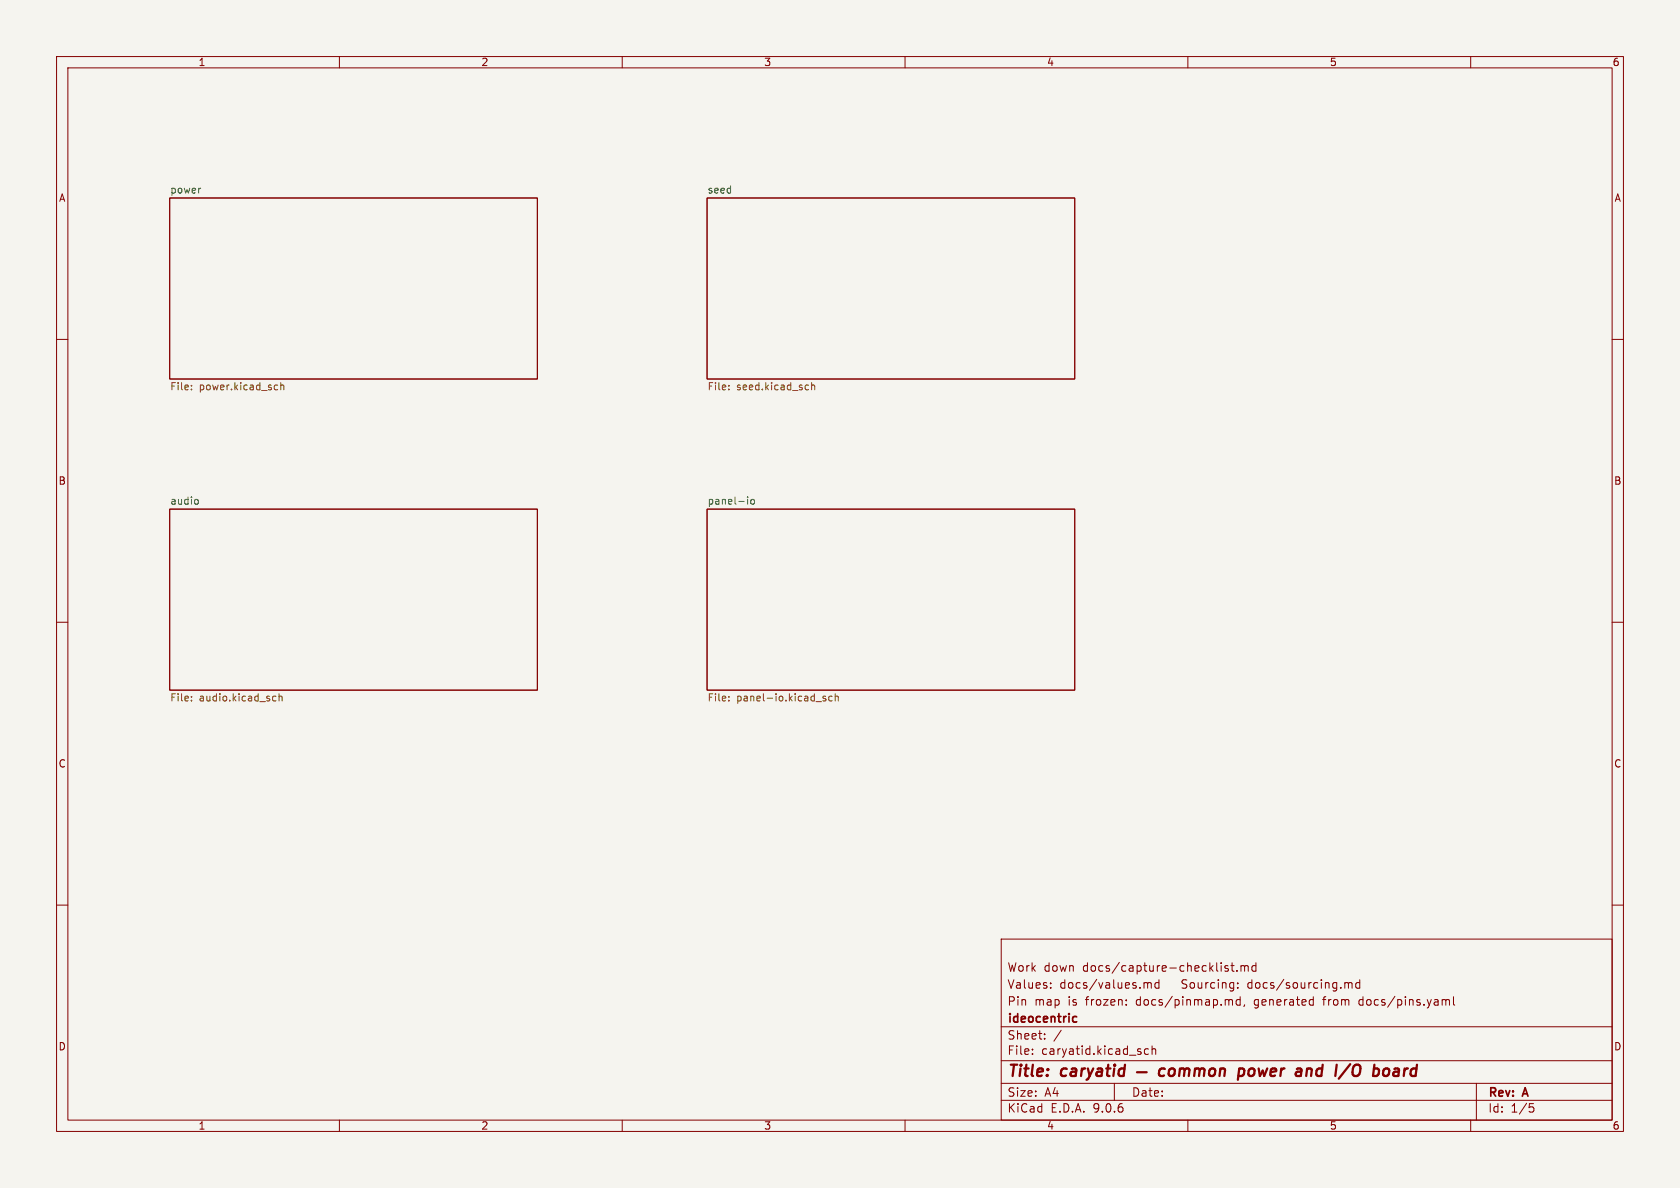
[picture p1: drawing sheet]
<svg xmlns="http://www.w3.org/2000/svg" width="297mm" height="210mm" viewBox="0 0 297 210" stroke-linecap="round" stroke-linejoin="round" font-family="sans-serif">
<path d="M0 0h297v210h-297z" fill="#f5f4ef" stroke="#f5f4ef" stroke-width=".18"/>
<g fill="none" stroke="#840000" stroke-width=".18">
<path d="M10 10h277v190h-277zM12 12h273v186h-273zM60 10v2M110 10v2M160 10v2M210 10v2M260 10v2M30 35h65v32h-65zM125 35h65v32h-65zM10 60h2M285 60h2M30 90h65v32h-65z"/>
<path d="M125 90h65v32h-65zM10 110h2M285 110h2M10 160h2M177 166h108v32h-108zM185.7 174.6v.1M185.7 173.8v.1M199.1 177.6v.1M199.1 176.8v.1M202.3 173.8l.4-.1 .2 .2M202.9 173.9l.2-.2 .4 .1v.9M202.9 173.9v.8"/>
<path d="M204.9 173.8l-.4-.1-.3 .3v.4l.1 .2h.6M204.9 173.2v1.5M217.1 170.8l-.4-.1-.2 .2 .1 .2 .5 .2v.3h-.6M217.5 176.7l.3 .1 .1 .1v.8M217.6 170.7h.6M217.8 170.2v1.3l.4 .2M218.7 171.6v.1M218.8 174.6v.1M218.8 173.8v.1M219.2 176.8l-.4-.1-.3 .3v.4l.2 .2h.5M219.2 176.2v1.5M219.4 170.8l.4-.1 .2 .2"/>
<path d="M219.4 170.7v1M220 170.9v.8M220 170.9l.2-.2 .4 .1 .1 .9M220 177.6l-.1 .3M222 170.8l-.4-.1-.3 .3v.4l.2 .2h.5M222 170.2v1.5M232 176.7l.2 .1M232.2 176.2v1.5M232.2 177.6l-.2 .1M238 173.7h.2l.2 .2M238.4 173.9l.2-.2 .4 .1v.9M238.4 173.9v.8"/>
<path d="M240.3 176.8v.8M240.4 173.8l-.4-.1-.3 .3v.4l.1 .2h.6M240.4 173.2v1.5M255.2 176.7h.2l.2 .2M255.6 176.9l.2-.2 .4 .1v.9M255.6 176.9v.8M257 176.2v1.3l.2 .2M285 160h2M60 198v2M110 198v2M160 198v2M177 194.5h108"/>
<path d="M177 191.5h108M177 187.5h108M177 181.5h108M182.5 186.3v.1M182.5 185.5v.1M184.7 183.6v.1M184.7 182.8v.1M187.6 182.1l-1.3 2M197 191.5v3M203 185.5l-.4-.1-.3 .3v.4l.2 .2h.5M203.7 185.5l.2-.1 .3 .1 .1 .9M203.7 184.9v1.5"/>
<path d="M210 198v2M260 198v2M261 191.5v6.5M270.4 195.1h.7M270.5 195.7h.4l.3 .3-.2 .5-.5 .1"/>
</g>
<g fill="none" stroke="#840000" stroke-width=".4">
<path d="M201 189.5h1.7M205.9 189a.66 .66 0 0 0-1 .3v.5l.1 .3 .2 .1 .6-.1M206.8 189.1a.52 .52 0 0 1 .5-.2 .52 .52 0 0 1 .4 .4l-.1 .5a.55 .55 0 0 1-.5 .4 .55 .55 0 0 1-.5-.4zM208.6 189.1a.49 .49 0 0 1 .8 .1M208.6 188.9l-.2 1.3M209.4 189.2a.5 .5 0 0 1 .8-.2v1.2M209.4 189.2l-.1 1M211.3 189.1a.49 .49 0 0 1 .8 .1M211.3 188.9l-.2 1.3M212.1 189.2a.5 .5 0 0 1 .8-.2l-.1 1.2M212.1 189.2l-.1 1M213.9 189.1a.52 .52 0 0 1 .5-.2 .52 .52 0 0 1 .4 .4v.5a.55 .55 0 0 1-.5 .4 .55 .55 0 0 1-.6-.4z"/>
<path d="M215.7 189.1a.49 .49 0 0 1 .9 .1l-.2 1M215.8 188.9l-.2 1.3M219.1 189l.2-.1 .5 .1 .2 .3-.1 .5a.66 .66 0 0 1-1 .3M219.1 188.9l-.3 2M231.1 188.9l-.2 1.3M231.7 188.9l-.6 .2M238.7 188.1l-2 2.6M239.5 188.3a1.48 1.48 0 0 0-.2 1.8l.2 .1M244.8 189a.5 .5 0 0 1 .8 .3l-.1 .5a.62 .62 0 0 1-.7 .4M247.1 188.9l-.6 .1M247.1 189.4h-.5a.4 .4 0 0 0-.3 .4 .4 .4 0 0 0 .2 .4h.5"/>
</g>
<path d="M189.8 179.8h.5M189.8 180.6h.5" fill="none" stroke="#840000" stroke-width=".3"/>
<path d="M35.4 33.3h.1M34.8 88.3l.3 .2v.4l-.3 .2M132.2 87.9v.1M132.2 88.3v.8M132.8 88.3h.3l.3 .2v.4l-.3 .2h-.3l-.1-.2z" fill="none" stroke="#006464" stroke-width=".18"/>
<g fill="none" stroke="#725600" stroke-width=".18">
<path d="M33.8 68.8v.1M33.8 68.1v.1M48.7 68.1h.4M49.1 68.8l-.4 .1M49.6 68.2l.2-.1h.3l.1 .8M49.6 67.6v1.3M128.8 68.8v.1M128.8 68.1v.1M142.8 68.1h.1M142.9 68.8l-.1 .1M143.5 68.2l.2-.1h.3v.8M143.5 67.6v1.3"/>
<path d="M33.8 123.1v.1M33.8 123.8v.1M48.3 123.8h.5M48.3 123.1h.5M49.3 123.2l.2-.1h.3l.1 .8M49.3 122.6v1.3M128.8 123.1v.1M128.8 123.8v.1M146 123.1h-.3l-.2 .1v.2l.5 .1v.3h-.5M147.1 123.1h-.3l-.3 .2 .1 .5h.5M147.7 123.2l.1-.1h.3l.1 .8M147.7 122.6v1.3"/>
</g>
<g font-size="2.8" fill="#840000">
<text x="178" y="190.9">Title:</text>
<text x="187.7" y="190.9">caryatid</text>
<text x="221.4" y="190.9">power</text>
<text x="232.4" y="190.9">and</text>
<text x="240.1" y="190.9">I/O</text>
<text x="247.6" y="190.9">board</text>
</g>
<g font-size="2.1" fill="#840000">
<text x="178" y="172">Work</text>
<text x="184.5" y="172">down</text>
<text x="191.5" y="172">docs/capture-checklist.md</text>
<text x="178" y="178">Pin</text>
<text x="178" y="175">Values:</text>
<text x="182.9" y="178">map</text>
<text x="187.3" y="175">docs/values.md</text>
<text x="188.9" y="178">is</text>
<text x="192.1" y="178">frozen:</text>
<text x="201.1" y="178">docs/pinmap.md,</text>
<text x="209.2" y="175">Sourcing:</text>
<text x="221" y="175">docs/sourcing.md</text>
<text x="222.1" y="178">generated</text>
<text x="234.5" y="178">from</text>
<text x="241" y="178">docs/pins.yaml</text>
<text x="178" y="184">Sheet:</text>
<text x="178" y="181.2">ideocentric</text>
<text x="178" y="186.7">File:</text>
<text x="184.1" y="186.7">caryatid.kicad_sch</text>
<text x="178" y="196.9">KiCad</text>
<text x="178" y="194.1">Size:</text>
<text x="184.7" y="194.1">A4</text>
<text x="185.7" y="196.9">E.D.A.</text>
<text x="193.3" y="196.9">9.0.6</text>
<text x="200" y="194.1">Date:</text>
<text x="263" y="194.3">Rev:</text>
<text x="263" y="196.9">Id:</text>
<text x="267.1" y="196.9">1/5</text>
<text x="269.4" y="194.3">A</text>
</g>
<g font-size="1.8" fill="#840000">
<text x="35" y="11.9">1</text>
<text x="85" y="11.9">2</text>
<text x="135" y="11.9">3</text>
<text x="185" y="11.9">4</text>
<text x="235" y="11.9">5</text>
<text x="285" y="11.9">6</text>
<text x="10.3" y="35.9">A</text>
<text x="285.3" y="35.9">A</text>
<text x="10.3" y="85.9">B</text>
<text x="285.3" y="85.9">B</text>
<text x="10.3" y="135.9">C</text>
<text x="285.3" y="135.9">C</text>
<text x="10.3" y="185.9">D</text>
<text x="285.3" y="185.9">D</text>
<text x="35" y="199.9">1</text>
<text x="85" y="199.9">2</text>
<text x="135" y="199.9">3</text>
<text x="185" y="199.9">4</text>
<text x="235" y="199.9">5</text>
<text x="285" y="199.9">6</text>
</g>
<g font-size="1.8" fill="#006464">
<text x="30" y="34.3">power</text>
<text x="125" y="34.3">seed</text>
<text x="30" y="89.3">audio</text>
<text x="125" y="89.3">panel-io</text>
</g>
<g font-size="1.8" fill="#725600">
<text x="30" y="69.3">File:</text>
<text x="35.2" y="69.3">power.kicad_sch</text>
<text x="125" y="69.3">File:</text>
<text x="130.2" y="69.3">seed.kicad_sch</text>
<text x="30" y="124.3">File:</text>
<text x="35.2" y="124.3">audio.kicad_sch</text>
<text x="125" y="124.3">File:</text>
<text x="130.2" y="124.3">panel-io.kicad_sch</text>
</g>
</svg>
